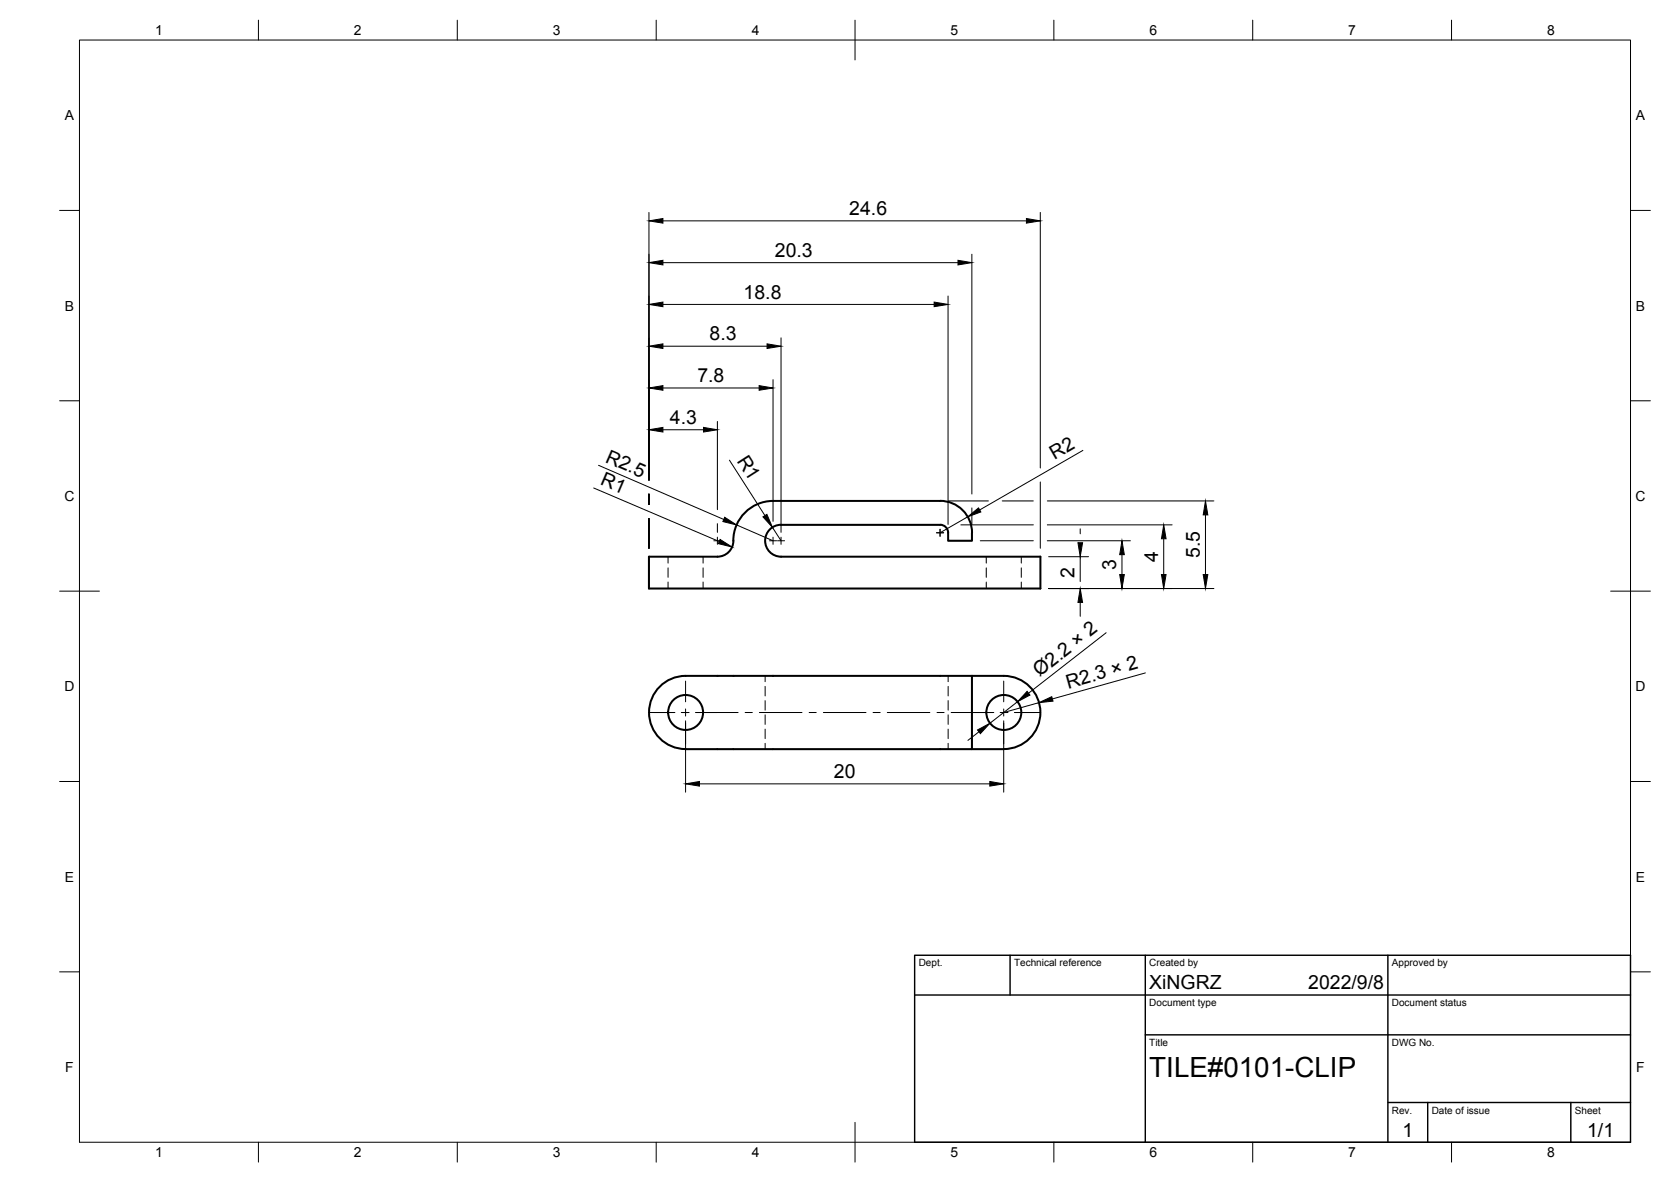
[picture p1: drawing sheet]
<svg xmlns="http://www.w3.org/2000/svg" width="420mm" height="297mm" viewBox="0 0 420 297" stroke-linecap="round" stroke-linejoin="round" font-family="sans-serif">
<!-- layer: S -->
<g fill="none" stroke="#000" stroke-width=".51">
<path d="M236.4 125.9h-42a10 10 0 0 0-10 10M236.4 125.9a8 8 0 0 1 8 8v2h-6a3.6 3.6 0 0 0-.6-3.4l-.9-.6h-.5h-40a4 4 0 0 0-4 4 4 4 0 0 0 4 4h65.2v8h-98.4v-8h17.2a4 4 0 0 0 4-4M165.9 172.5a9.2 9.2 0 0 1 6.5-2.7h72v18.5l-72-.1a9.2 9.2 0 0 1-8.5-5.6 9.2 9.2 0 0 1 2-10.1zM244.4 169.8h8a9.2 9.2 0 0 1 9.2 9.2 9.2 9.2 0 0 1-9.2 9.2l-8 .1"/>
<circle cx="172.4" cy="179" r="4.4"/>
<circle cx="252.4" cy="179" r="4.4"/>
</g>
<g fill="none" stroke="#000" stroke-width=".25">
<path d="M168 139.9v1.6M176.8 139.9v1.6M248 139.9v1.6M256.8 139.9v1.6M168 142.7v2.4M168 146.3v1.6M176.8 142.7v2.4M176.8 146.3v1.6M248 142.7v2.4M248 146.3v1.6M256.8 142.7v2.4M256.8 146.3v1.6"/>
<path d="M192.4 169.8v1.5M192.4 172.5v2.4M192.4 176.1v2.4M192.4 179.6v2.4M238.4 169.8v1.5M238.4 172.5v2.4M238.4 176.1v2.4M238.4 179.6v2.4M192.4 183.2v2.4M192.4 186.8v1.5M238.4 183.2v2.4M238.4 186.8v1.5"/>
</g>
<!-- layer: Border -->
<g fill="none" stroke="#000" stroke-width=".25">
<path d="M20 10.1h390v276.9h-390zM65 5.1v5M115 5.1v5M165 5.1v5M215 5.1v10M265 5.1v5M315 5.1v5M365 5.1v5M15 52.9h5M410 52.9h5M15 100.7h5M410 100.7h5"/>
<path d="M15 148.6h10M405 148.6h10M15 196.4h5M410 196.4h5M15 244.2h5M410 244.2h5M65 287v5M115 287v5M165 287v5M215 282.1v9.9M265 287v5M315 287v5"/>
<path d="M365 287v5"/>
</g>
<!-- layer: TitleBlock -->
<path d="M230 240.1h180v46.9h-180zM230 250h180M254 240.1v9.9M288 240.1v46.9M349 240.1v46.9M288 260.1h122M349 277.1h61M359 277.1v9.9M395 277.1v9.9" fill="none" stroke="#000" stroke-width=".36"/>
<!-- layer: Center Lines -->
<g fill="none" stroke="#000" stroke-width=".25">
<path d="M179.5 135.9h1.8M180.4 135v1.8M193.5 135.9h1.8M194.4 135v1.8M195.5 135.9h1.8M196.4 135v1.8M235.5 133.9h1.8M236.4 133v1.8M163.2 179.1h6.5M171.3 179.1h2M172.4 171.2v5.2M172.4 178.2v1.7"/>
<path d="M174.9 179.1h10.7M187.4 179.1h1.8M190.9 179.1h10.8M203.5 179.1h1.7M207 179.1h10.7M219.5 179.1h1.8M223.1 179.1h10.7M235.6 179.1h1.8M239.2 179.1h10.7M251.5 179.1h1.9M252.4 171.2v5.2M252.4 178.2v1.7"/>
<path d="M255.1 179.1h6.5M172.4 181.7v5.3M252.4 181.7v5.3"/>
</g>
<!-- layer: Dimensions -->
<g fill="none" stroke="#000" stroke-width=".25">
<path d="M163.2 53.4v67.3M166.7 55.5h91.4M261.6 53.4v64.2M166.7 76.5h68.2M166.7 66h74.2M238.4 74.4v57.4M244.4 63.9v60.2M166.7 97.5h24.2M166.7 87h26.2M194.4 95.4v35.6M196.4 84.9v48.9M150.5 116.9l31.5 13.6"/>
<path d="M166.7 108h10.2M180.4 105.9v22.2M183.4 115.6l8.9 14M272.3 113.2l-26 15M149.3 122.6l31.5 13.5M163.2 124.2v2.6M163.2 130.3v7.5M180.4 131.6v2.2M185.2 131.9l9.2 4M194.2 132.5l2.2 3.4M238.5 125.9h10M241.6 131.9h18.2"/>
<path d="M243.3 129.9l-6.9 4M244.4 127.6v4.2M246.5 135.9h13.3M252 125.9h7.8M261.6 121.1v16.7M263.3 125.9h41.9M263.3 135.9h20.9M263.3 131.9h31.4M263.7 139.9h10M271.6 132.9v1.2M271.6 139.9v6.2M282.1 139.4v5"/>
<path d="M292.6 135.4v9M303.1 129.4v15M263.7 147.9h41.5M271.6 151.4v3.5M278.1 159l-19.5 15.2M255.8 176.3l-6.9 5.5M261.2 176.6l-8.8 2.5M288 169.1l-23.4 6.5M172.4 181.2v17.9M175.9 197h73M246.1 183.9l-2.7 2.2M252.4 181.2v17.9"/>
</g>
<g fill="#000" stroke="#000" stroke-width=".25">
<path d="M163.2 55.5l3.5-.6v1.2zM258.1 54.9l3.5 .6-3.5 .6zM163.2 76.5l3.5-.6v1.2zM163.2 66l3.5-.6v1.2zM234.9 75.9l3.5 .6-3.5 .6zM240.9 65.4l3.5 .6-3.5 .6zM163.2 97.5l3.5-.6v1.2zM163.2 87l3.5-.6v1.2zM190.9 96.9l3.5 .6-3.5 .6zM192.9 86.4l3.5 .6-3.5 .6zM163.2 108l3.5-.6v1.2zM176.9 107.4l3.5 .6-3.5 .6z"/>
<path d="M181.1 135.6l3 1.9-3.5-.9zM182.2 130l3 1.9-3.4-.8zM191.8 129.9l1-.6 1.4 3.2zM243.3 129.9l2.7-2.3 .6 1.1zM271 136.4h1.2l-.6 3.5zM282.1 135.9l.6 3.5h-1.2zM292.6 131.9l.6 3.5h-1.2zM303.1 125.9l.6 3.5h-1.2zM271.6 147.9l.6 3.5h-1.2zM281.5 144.4h1.2l-.6 3.5zM292 144.4h1.2l-.6 3.5zM302.5 144.4h1.2l-.6 3.5z"/>
<path d="M258.3 173.7l.7 1-3.2 1.6zM261.2 176.6l3.3-1.5 .3 1.1zM172.4 197l3.5-.6v1.2zM245.8 183.4l3.1-1.6-2.4 2.6zM248.9 196.4l3.5 .6-3.5 .6z"/>
</g>
<text font-size="7" x="289" y="270.6">TILE#0101-CLIP</text>
<g font-size="4.9">
<text x="213.6" y="54">24.6</text>
<text x="194.8" y="64.5">20.3</text>
<text x="187" y="75">18.8</text>
<text x="178.4" y="85.5">8.3</text>
<text x="175.4" y="96">7.8</text>
<text x="168.5" y="106.5">4.3</text>
<text x="152" y="116" transform="rotate(23 152 116)">R2.5</text>
<text x="185.1" y="115.7" transform="rotate(57 185.1 115.7)">R1</text>
<text x="265.2" y="115.7" transform="rotate(-30 265.2 115.7)">R2</text>
<text x="150.7" y="121.7" transform="rotate(23 150.7 121.7)">R1</text>
<text x="280.6" y="143.2" transform="rotate(-90 280.6 143.2)">3</text>
<text x="291.2" y="141.2" transform="rotate(-90 291.2 141.2)">4</text>
<text x="301.6" y="140.3" transform="rotate(-90 301.6 140.3)">5.5</text>
<text x="270.2" y="145.2" transform="rotate(-90 270.2 145.2)">2</text>
<text x="261.4" y="170.1" transform="rotate(-38 261.4 170.1)">Ø2.2 × 2</text>
<text x="268.6" y="173" transform="rotate(-16 268.6 173)">R2.3 × 2</text>
<text x="209.7" y="195.5">20</text>
<text x="289" y="248.5">XiNGRZ</text>
<text x="329" y="248.5">2022/9/8</text>
<text x="352.6" y="285.7">1</text>
<text x="399.1" y="285.7">1/1</text>
</g>
<g font-size="3.5">
<text x="39" y="8.8">1</text>
<text x="89" y="8.8">2</text>
<text x="139" y="8.8">3</text>
<text x="189" y="8.8">4</text>
<text x="239" y="8.8">5</text>
<text x="289" y="8.8">6</text>
<text x="339" y="8.8">7</text>
<text x="389" y="8.8">8</text>
<text x="16.3" y="30.2">A</text>
<text x="411.3" y="30.2">A</text>
<text x="16.3" y="78">B</text>
<text x="411.3" y="78">B</text>
<text x="16.2" y="125.9">C</text>
<text x="411.2" y="125.9">C</text>
<text x="16.2" y="173.7">D</text>
<text x="411.2" y="173.7">D</text>
<text x="16.3" y="221.6">E</text>
<text x="411.3" y="221.6">E</text>
<text x="16.4" y="269.4">F</text>
<text x="411.4" y="269.4">F</text>
<text x="39" y="290.8">1</text>
<text x="89" y="290.8">2</text>
<text x="139" y="290.8">3</text>
<text x="189" y="290.8">4</text>
<text x="239" y="290.8">5</text>
<text x="289" y="290.8">6</text>
<text x="339" y="290.8">7</text>
<text x="389" y="290.8">8</text>
</g>
<g font-size="2.5">
<text x="231" y="242.9">Dept.</text>
<text x="255" y="242.9">Technical reference</text>
<text x="289" y="242.9">Created by</text>
<text x="350" y="242.9">Approved by</text>
<text x="289" y="252.8">Document type</text>
<text x="350" y="252.8">Document status</text>
<text x="289" y="262.9">Title</text>
<text x="350" y="262.9">DWG No.</text>
<text x="350" y="279.9">Rev.</text>
<text x="360" y="279.9">Date of issue</text>
<text x="396" y="279.9">Sheet</text>
</g>
</svg>
